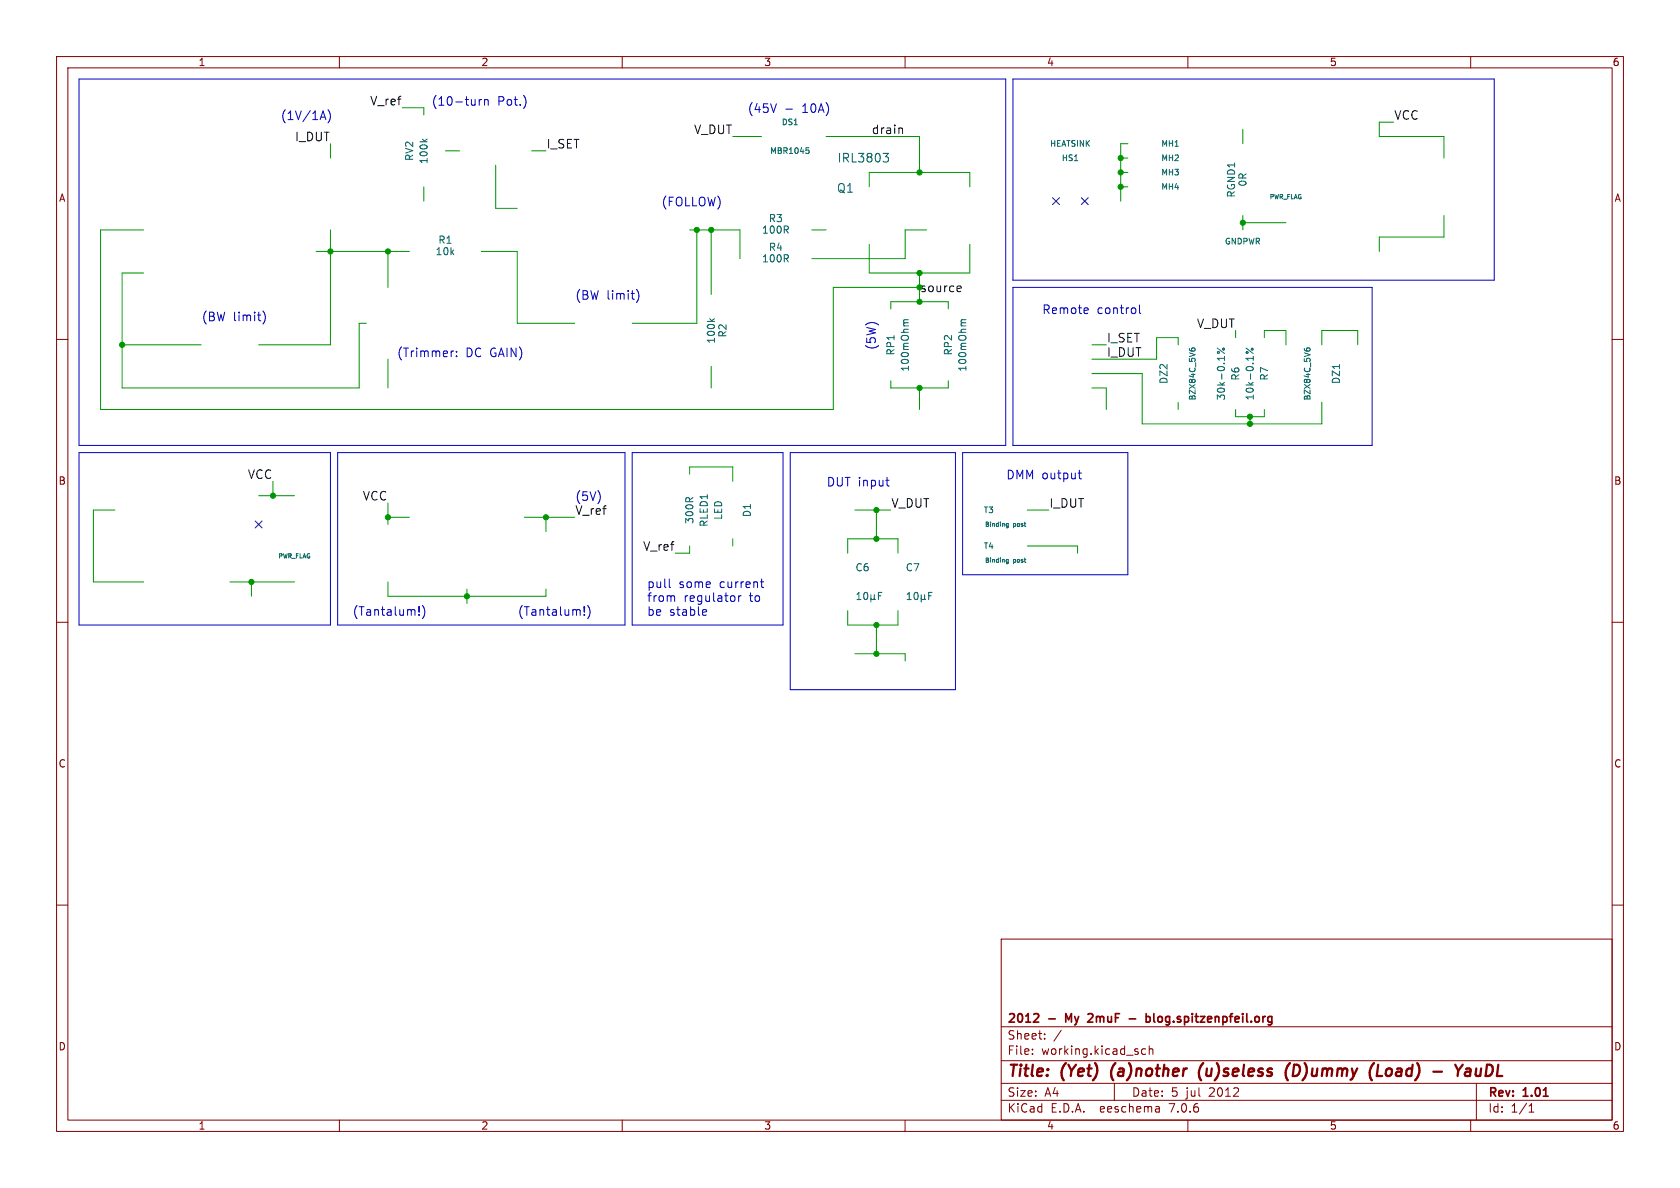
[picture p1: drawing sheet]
<svg xmlns="http://www.w3.org/2000/svg" width="297mm" height="210mm" viewBox="0 0 297 210" stroke-linecap="round" stroke-linejoin="round" font-family="sans-serif">
<g fill="none" stroke="#840000" stroke-width=".18">
<path d="M10 10h277v190h-277zM12 12h273v186h-273zM60 10v2M110 10v2M160 10v2M210 10v2M260 10v2M10 60h2M285 60h2M10 110h2M285 110h2M10 160h2"/>
<path d="M285 160h2M177 166h108v32h-108zM60 198v2M110 198v2M160 198v2M177 194.5h108M177 191.5h108M177 187.5h108M177 181.5h108M182.5 186.3v.1M182.5 185.5v.1M184.7 183.6v.1"/>
<path d="M184.7 182.8v.1M187.6 182.1l-1.3 2M197 191.5v3M202.5 185.5l-.4-.1-.3 .3v.4l.2 .2h.5M203.2 185.5l.2-.1 .3 .1 .1 .9M203.2 184.9v1.5M204.9 195.7l.1 .9M205 196.5l-.2 .1M205 196h-.2M210 198v2M260 198v2M261 191.5v6.5"/>
<path d="M270.3 196.6h.9M270.3 195.5l.4-.4v1.5"/>
</g>
<path d="M196.5 189.3v1.1M212.7 187.9a2.35 2.35 0 0 0-.4 3.1M228.1 187.9a2.35 2.35 0 0 0-.4 3.1M229.3 188.2h-.5l-.3 2h.5M243.6 188.2l-.2 2h.9M257.3 188.2l.5 1.1 .8-1.1M259.2 189l.2-.1 .5 .1v1.2M259.9 190.1l-.7 .1M260 189.4h-.7M261 188.9l-.1 1.2a.57 .57 0 0 0 .8-.1" fill="none" stroke="#840000" stroke-width=".4"/>
<path d="M183 179.2l.5 .1 .1 .3-.9 1.1h.9M192.6 179.2l.5 .1M193.1 179.8l-.8 .9h.9M202.6 179.8l.5-.1 .2 .3v.4l-.1 .2h-.6M202.6 179.2v1.5M204 179.2v1.3l.2 .2M188.9 180.3l-.5-1.1v1.5M199.6 180.1h1.2" fill="none" stroke="#840000" stroke-width=".3"/>
<path d="M159.3 22.6l.3 .2v.8M169.4 50.5l.4 .1 .1 .3-.7 .2M169.8 51.5l-.4 .1" fill="none" stroke="#0f0f0f" stroke-width=".18"/>
<g fill="none" stroke="#0000c2" stroke-width=".18">
<path d="M14 14h163.8v64.7h-163.8zM57.1 19.6l.5 1.5M58 19.4a1.75 1.75 0 0 1 0 2.3M84.7 17.6v1M85.2 17.6l-.3 .1-.2 .2M85.7 17.7l.2-.1 .3 .1 .1 .9M85.7 17.6v1M92.9 17.5v1M138.9 19.3h1.2M179.1 14h85.1v35.5h-85.1zM56.7 20.7h.8M46.5 55a1.75 1.75 0 0 1 0 2.3"/>
<path d="M112.5 51.2a1.75 1.75 0 0 1 0 2.3M179.1 50.8h63.5v27.9h-63.5zM192.2 54.4l.2 .4-.7 .1M192.3 55.4h-.1M201.4 53.9v1.3l.3 .2M80.2 62l-.4 .2M80.7 62.9v.2M80.7 62.1v.2M14 80h44.4v30.5h-44.4zM59.7 80h50.8v30.5h-50.8zM111.8 80h26.6v30.5h-26.6zM139.7 80h29.2v41.9h-29.2z"/>
<path d="M156.6 84.9h.6M156.9 85.8l.3 .1M170.2 80h29.2v21.6h-29.2zM190.6 83.6h.6M190.8 83.1v1.3l.4 .2M74.1 108.6v.2M74.1 107.3v.9M74.7 107a1.75 1.75 0 0 1 0 2.4M103.3 108.6v.2M103.3 107.3v.9M103.9 107a1.75 1.75 0 0 1 0 2.4M118.3 102.3v1.4l.2 .2"/>
<path d="M119 105.3l.3 .2v.8M124.4 107.8h.5v.3l-.7 .2M124.9 108.7l-.5 .1M130.6 105.3v1M131 105.3l-.3 .1-.1 .2M134.4 102.9h.6M134.6 102.3v1.4l.4 .2"/>
</g>
<g fill="none" stroke="#009600" stroke-width=".18">
<path d="M71.1 19.1h3.8v1.2M58.4 25.4v2.5M74.9 33v2.6M78.7 26.7h2.6M87.6 29.2v7.6h3.8M94 26.7h2.5M129.5 24.1h5.1M146 24.1h16.6v6.4M153.7 33v-2.5h17.7v2.5M198.1 27.9h1.3M198.1 30.5h1.3M198.1 33h1.3"/>
<path d="M199.4 25.4h-1.3v10.2M219.7 39.4h7.6M219.7 22.9v2.5M219.7 38.1v2.5M246.4 21.6h-2.6v2.5h11.5v3.8M255.3 38.1v3.8h-11.5v2.6M25.4 48.3h-3.8v20.3h41.9v-11.4h1.3M25.4 40.6h-7.6v31.8h129.5v-21.6h15.3M55.9 44.5h16.5M58.4 40.6v20.4h-12.7M68.6 44.5v6.3M85.1 44.5h6.3v12.7h10.2"/>
<path d="M121.9 40.6h8.9v5.1M123.2 40.6v16.6h-11.4M125.7 40.6v11.5M143.5 40.6h2.5M153.7 43.2v5.1h17.7v-5.1M157.5 54.6v-1.3h10.1v1.3M162.6 48.3v5M163.8 40.6h-3.8v5.1h-16.5M218.4 58.4v1.3M223.5 59.7v-1.3h3.8v2.6M21.6 61h14M68.6 63.5v5.1"/>
<path d="M125.7 64.8v3.8M157.5 67.3v1.3h10.1v-1.3M162.6 68.6v3.8M193 61h2.6M193 68.6h2.6v3.8M193 66h8.9v8.9h31.8v-3.8M208.3 61v-1.3h-3.8v3.8h-11.5M208.3 71.1v1.3M218.4 72.4v1.3h5.1v-1.3M221 73.7v1.2M233.7 61v-2.6h6.3v2.6M20.3 90.2h-3.8v12.7h8.9"/>
<path d="M45.7 87.6h6.4M48.3 85.1v2.5M68.6 88.9v3.8M68.6 91.4h3.8M92.7 91.4h8.9M96.5 91.4v2.6M121.9 96.5v1.3h-2.5M121.9 83.8v-1.2h7.6v2.5M129.5 95.3v1.2M149.9 97.8v-2.5h8.8v2.5M151.1 90.2h6.4M154.9 90.2v5.1"/>
<path d="M181.6 90.2h3.8M181.6 96.5h8.9v1.3M40.6 102.9h11.5M44.4 102.9v2.5M68.6 102.9v2.5h27.9v-1.3M82.5 104.1v2.6M149.9 108v2.5h8.8v-2.5M151.1 115.6h8.9v1.2M154.9 110.5v5.1"/>
</g>
<path d="M186.1 35l1.2 1.2M187.3 35l-1.2 1.2M191.2 35l1.2 1.2M192.4 35l-1.2 1.2M45.1 92.1l1.2 1.2M46.3 92.1l-1.2 1.2" fill="none" stroke="#000084" stroke-width=".18"/>
<g fill="none" stroke="#006464" stroke-width=".18">
<path d="M74.7 24.6l.4 .5M75.5 24.6l-.5 .3M142.5 26.1h.5M142.6 26.5h.2l.2 .2-.1 .4h-.3M156.1 27.1h1l-.6 .6 .5 .1 .1 .5-.3 .3h-.5M125.5 56.3l.4 .5M126.3 56.3l-.5 .4M160.6 56.5l-.8 .1v.3l.1 .2M170.8 56.5l-.8 .1-.1 .3 .2 .2M210.3 61.6v.3M210.7 61.9l.1-.4h.4l.1 .4M215.2 61.5l1.3 1"/>
<path d="M220.3 61.5l1.3 1M230.6 61.6v.3M231 61.9l.2-.4h.3l.1 .4M178.2 92.5v.7l-.1 .1h-.2M178.2 99.4l-.3-.1v-.4h.3v.6l-.1 .2-.2-.1M178.2 92.6l-.2-.1-.1 .2v.3h.3M151.5 106h.7M151.5 105.1l.3-.4v1.3M152.8 104.8l.2-.1a.68 .68 0 0 1 .4 .7 .68 .68 0 0 1-.4 .6l-.2-.1-.1-.4zM154 105.8l.1 .2h.3l.2-.2M154 105.1v1.3M154.6 105.8l.1 .2"/>
<path d="M154.6 105.1v.7M155.3 105.3h.4M155.9 104.7h-.6v1.3M160.4 106h.7M160.4 105.1l.3-.4v1.3M161.7 104.8l.2-.1a.68 .68 0 0 1 .4 .7 .68 .68 0 0 1-.4 .6l-.2-.1-.1-.4zM162.9 105.8l.1 .2h.3l.2-.2M162.9 105.1v1.3M163.5 105.8l.1 .2M163.5 105.1v.7M164.2 105.3h.4M164.8 104.7h-.6v1.3"/>
<circle cx="215.4" cy="62.3" r=".18"/>
<circle cx="216.3" cy="61.7" r=".18"/>
<circle cx="220.5" cy="62.3" r=".18"/>
<circle cx="221.4" cy="61.7" r=".18"/>
</g>
<g fill="#009600" stroke="#009600" stroke-width=".18">
<circle cx="162.6" cy="48.3" r=".46"/>
<circle cx="162.6" cy="53.3" r=".46"/>
<circle cx="162.6" cy="68.6" r=".46"/>
<circle cx="162.6" cy="30.5" r=".46"/>
<circle cx="82.5" cy="105.4" r=".46"/>
<circle cx="44.4" cy="102.9" r=".46"/>
<circle cx="96.5" cy="91.4" r=".46"/>
<circle cx="68.6" cy="91.4" r=".46"/>
<circle cx="125.7" cy="40.6" r=".46"/>
<circle cx="123.2" cy="40.6" r=".46"/>
<circle cx="68.6" cy="44.5" r=".46"/>
<circle cx="58.4" cy="44.5" r=".46"/>
<circle cx="21.6" cy="61" r=".46"/>
<circle cx="48.3" cy="87.6" r=".46"/>
<circle cx="198.1" cy="27.9" r=".46"/>
<circle cx="221" cy="74.9" r=".46"/>
<circle cx="221" cy="73.7" r=".46"/>
<circle cx="154.9" cy="90.2" r=".46"/>
<circle cx="154.9" cy="110.5" r=".46"/>
<circle cx="154.9" cy="115.6" r=".46"/>
<circle cx="154.9" cy="95.3" r=".46"/>
<circle cx="219.7" cy="39.4" r=".46"/>
<circle cx="198.1" cy="30.5" r=".46"/>
<circle cx="198.1" cy="33" r=".46"/>
</g>
<g font-size="2.8" fill="#840000">
<text x="178" y="190.9">Title:</text>
<text x="187.7" y="190.9">(Yet)</text>
<text x="197.2" y="190.9">(a)nother</text>
<text x="213.5" y="190.9">(u)seless</text>
<text x="229.7" y="190.9">(D)ummy</text>
<text x="245.3" y="190.9">(Load)</text>
<text x="257.4" y="190.9">-</text>
<text x="262.2" y="190.9">YauDL</text>
</g>
<g font-size="2.1" fill="#0000c2">
<text x="49.5" y="21.3">(1V/1A)</text>
<text x="76.2" y="18.8">(10-turn</text>
<text x="87.9" y="18.8">Pot.)</text>
<text x="132.1" y="20.1">(45V</text>
<text x="141.8" y="20.1">10A)</text>
<text x="116.8" y="36.6">(FOLLOW)</text>
<text x="101.6" y="53.1">(BW limit)</text>
<text x="35.6" y="56.9">(BW limit)</text>
<text x="184.1" y="55.6">Remote</text>
<text x="193.9" y="55.6">control</text>
<text x="70.1" y="63.3">(Trimmer:</text>
<text x="82.3" y="63.3">DC GAIN)</text>
<text x="154.9" y="62" transform="rotate(-90 154.9 62)">(5W)</text>
<text x="101.6" y="88.7">(5V)</text>
<text x="146" y="86.1">DUT input</text>
<text x="177.8" y="84.8">DMM output</text>
<text x="114.3" y="104.1">pull</text>
<text x="114.3" y="106.5">from</text>
<text x="120" y="104.1">some</text>
<text x="120.8" y="106.5">regulator</text>
<text x="127.2" y="104.1">current</text>
<text x="132.5" y="106.5">to</text>
<text x="62.2" y="109">(Tantalum!)</text>
<text x="91.4" y="109">(Tantalum!)</text>
<text x="114.3" y="109">be</text>
<text x="118.3" y="109">stable</text>
</g>
<g font-size="2.1" fill="#0f0f0f">
<text x="65.4" y="18.7">V_ref</text>
<text x="122.6" y="23.8">V_DUT</text>
<text x="154.1" y="23.8">drain</text>
<text x="246.4" y="21.3">VCC</text>
<text x="52.1" y="25.1">I_DUT</text>
<text x="96.5" y="26.4">I_SET</text>
<text x="211.5" y="58.1">V_DUT</text>
<text x="195.6" y="63.2">I_DUT</text>
<text x="195.6" y="60.6">I_SET</text>
<text x="43.8" y="84.8">VCC</text>
<text x="64.1" y="88.6">VCC</text>
<text x="157.5" y="89.9">V_DUT</text>
<text x="185.4" y="89.9">I_DUT</text>
<text x="101.6" y="91.1">V_ref</text>
<text x="113.6" y="97.5">V_ref</text>
</g>
<g font-size="2.1" fill="#006464">
<text x="148" y="28.9">IRL3803</text>
<text x="147.9" y="34.3">Q1</text>
</g>
<text font-size="2.1" fill="#009600" x="162.6" y="51.8">source</text>
<g font-size="2.1" fill="#840000">
<text x="178" y="184">Sheet:</text>
<text x="178" y="181.2">2012</text>
<text x="185.5" y="181.2">-</text>
<text x="189.1" y="181.2">My</text>
<text x="193.7" y="181.2">2muF</text>
<text x="205.1" y="181.2">blog.spitzenpfeil.org</text>
<text x="178" y="186.7">File:</text>
<text x="184.1" y="186.7">working.kicad_sch</text>
<text x="178" y="196.9">KiCad</text>
<text x="178" y="194.1">Size:</text>
<text x="184.7" y="194.1">A4</text>
<text x="185.7" y="196.9">E.D.A.</text>
<text x="194.6" y="196.9">eeschema</text>
<text x="200" y="194.1">Date:</text>
<text x="207" y="196.9">7.0.6</text>
<text x="207" y="194.1">5</text>
<text x="209.7" y="194.1">jul</text>
<text x="213.9" y="194.1">2012</text>
<text x="263" y="194.3">Rev:</text>
<text x="263" y="196.9">Id:</text>
<text x="267.1" y="196.9">1/1</text>
<text x="269.4" y="194.3">1.01</text>
</g>
<g font-size="1.8" fill="#840000">
<text x="35" y="11.9">1</text>
<text x="85" y="11.9">2</text>
<text x="135" y="11.9">3</text>
<text x="185" y="11.9">4</text>
<text x="235" y="11.9">5</text>
<text x="285" y="11.9">6</text>
<text x="10.3" y="35.9">A</text>
<text x="285.3" y="35.9">A</text>
<text x="10.3" y="85.9">B</text>
<text x="285.3" y="85.9">B</text>
<text x="10.3" y="135.9">C</text>
<text x="285.3" y="135.9">C</text>
<text x="10.3" y="185.9">D</text>
<text x="285.3" y="185.9">D</text>
<text x="35" y="199.9">1</text>
<text x="85" y="199.9">2</text>
<text x="135" y="199.9">3</text>
<text x="185" y="199.9">4</text>
<text x="235" y="199.9">5</text>
<text x="285" y="199.9">6</text>
</g>
<g font-size="1.8" fill="#006464">
<text x="73.3" y="28.6" transform="rotate(-90 73.3 28.6)">RV2</text>
<text x="75.8" y="29.1" transform="rotate(-90 75.8 29.1)">100k</text>
<text x="218.5" y="35" transform="rotate(-90 218.5 35)">RGND1</text>
<text x="220.6" y="33.1" transform="rotate(-90 220.6 33.1)">0R</text>
<text x="134.6" y="41.5">100R</text>
<text x="135.8" y="39.5">R3</text>
<text x="76.9" y="45.3">10k</text>
<text x="77.4" y="43.3">R1</text>
<text x="134.6" y="46.6">100R</text>
<text x="135.8" y="44.6">R4</text>
<text x="128.6" y="59.8" transform="rotate(-90 128.6 59.8)">R2</text>
<text x="126.6" y="60.9" transform="rotate(-90 126.6 60.9)">100k</text>
<text x="158.3" y="62.9" transform="rotate(-90 158.3 62.9)">RP1</text>
<text x="160.9" y="65.8" transform="rotate(-90 160.9 65.8)">100mOhm</text>
<text x="168.5" y="62.9" transform="rotate(-90 168.5 62.9)">RP2</text>
<text x="171" y="65.8" transform="rotate(-90 171 65.8)">100mOhm</text>
<text x="206.6" y="68" transform="rotate(-90 206.6 68)">DZ2</text>
<text x="216.8" y="70.9" transform="rotate(-90 216.8 70.9)">30k-0.1%</text>
<text x="219.3" y="67.4" transform="rotate(-90 219.3 67.4)">R6</text>
<text x="221.8" y="70.9" transform="rotate(-90 221.8 70.9)">10k-0.1%</text>
<text x="224.4" y="67.4" transform="rotate(-90 224.4 67.4)">R7</text>
<text x="237.1" y="68" transform="rotate(-90 237.1 68)">DZ1</text>
<text x="122.8" y="92.7" transform="rotate(-90 122.8 92.7)">300R</text>
<text x="125.3" y="93.2" transform="rotate(-90 125.3 93.2)">RLED1</text>
<text x="127.9" y="92" transform="rotate(-90 127.9 92)">LED</text>
<text x="132.9" y="91.5" transform="rotate(-90 132.9 91.5)">D1</text>
<text x="151.1" y="101.2">C6</text>
<text x="160" y="101.2">C7</text>
</g>
<g font-size="1.4" fill="#006464">
<text x="138.1" y="22.3">DS1</text>
<text x="136" y="27.4">MBR1045</text>
<text x="185.5" y="26.1">HEATSINK</text>
<text x="187.6" y="28.7">HS1</text>
<text x="205.2" y="26.1">MH1</text>
<text x="205.2" y="28.7">MH2</text>
<text x="205.2" y="31.2">MH3</text>
<text x="205.2" y="33.8">MH4</text>
<text x="216.4" y="43.4">GNDPWR</text>
<text x="211.6" y="70.9" transform="rotate(-90 211.6 70.9)">BZX84C_5V6</text>
<text x="231.9" y="70.9" transform="rotate(-90 231.9 70.9)">BZX84C_5V6</text>
<text x="173.8" y="90.9">T3</text>
<text x="173.8" y="97.3">T4</text>
</g>
<g font-size="1.1" fill="#006464">
<text x="224.3" y="35.4">PWR_FLAG</text>
<text x="174" y="93.3">Binding</text>
<text x="179.1" y="93.3">post</text>
<text x="49.1" y="98.9">PWR_FLAG</text>
<text x="174" y="99.7">Binding</text>
<text x="179.1" y="99.7">post</text>
</g>
</svg>
